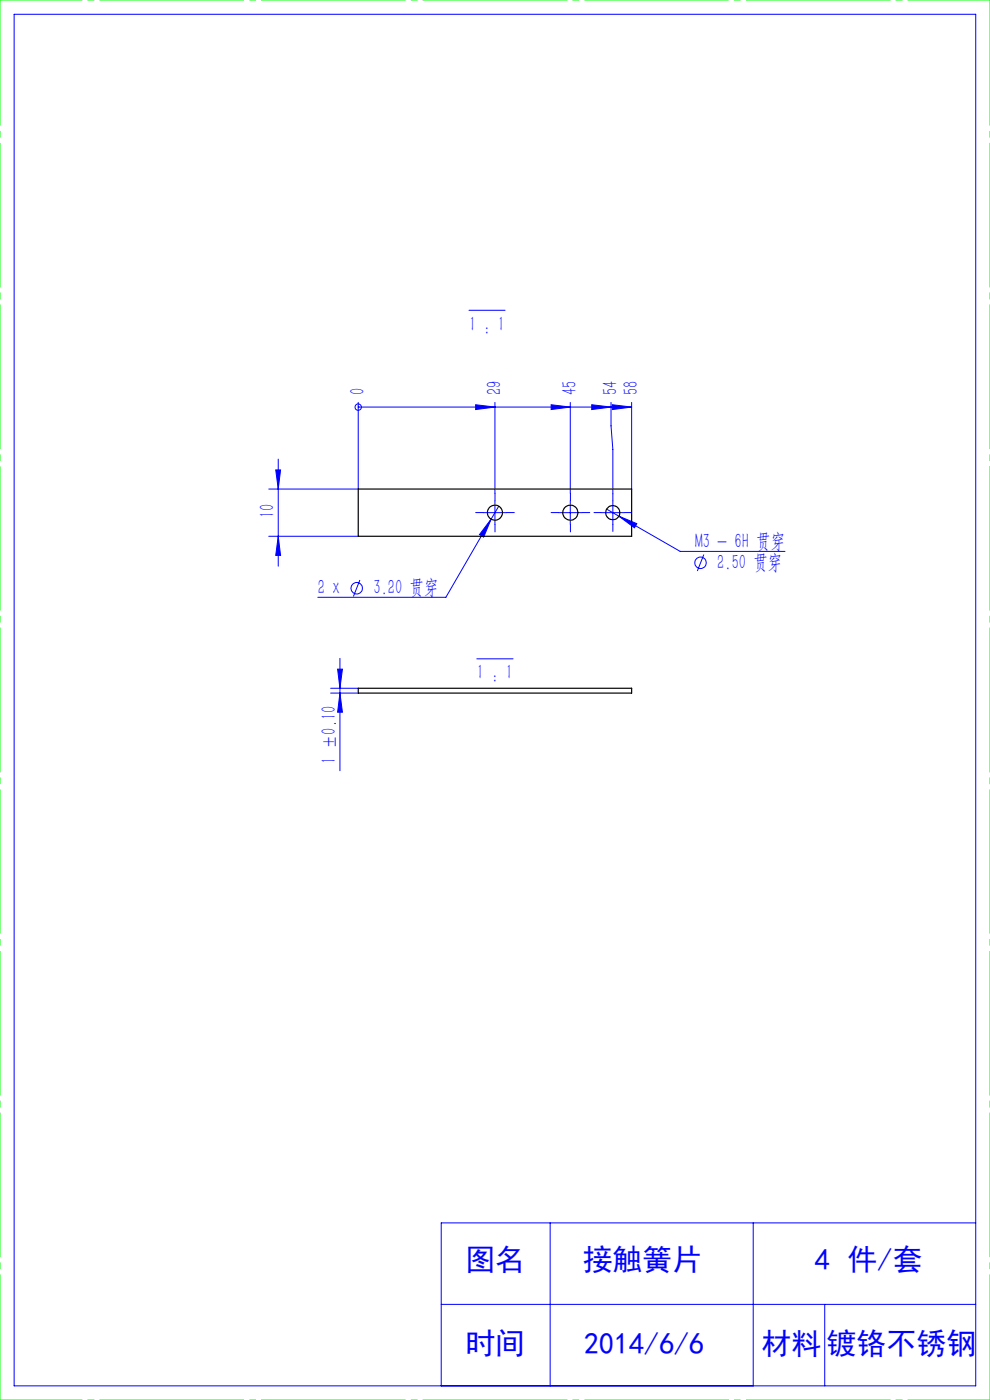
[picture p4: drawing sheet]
<svg xmlns="http://www.w3.org/2000/svg" width="210mm" height="297mm" viewBox="0 0 210 297" stroke-linecap="round" stroke-linejoin="round" font-family="sans-serif">
<g fill="none" stroke="#00f" stroke-width=".21">
<path d="M3 3h204v291h-204zM99.5 65.8h7.6M58.5 99.7h1l-.5 4zM59 97.4v22.7M76 86.4h.1M76 85.4v18.3h-19M76 86.4h58M100.9 85.9l4.1 .5-4.1 .5zM105 85.4v19.3M116.9 85.9l4.1 .5-4.1 .5zM121 85.4v19.3M125.5 85.9l4.1 .5-4.1 .5z"/>
<path d="M129.6 85.4v4.9l.4 5.1v9.4M129.9 85.9l4.1 .5-4.1 .5zM134 85.4v18.3M57 113.8h19M59 113.8l.5 4h-1zM102.5 108.8h5M104.2 110.1l-1.6 3.8-.9-.5zM104.2 110.1l-9.6 16.6h-27.2M105 106.3v5M105.8 107.4l-1.6 2.7M118.5 108.8h5M121 106.3v5"/>
<path d="M127.5 108.8h5M128.7 108l2.6 1.5M130 106.3v5M131.3 109.5l3.8 1.6-.5 .9zM131.3 109.5l13 7.5h22.2M149.3 117.6l-1.4 3.5M72.1 139.7v23.8M76.3 123l-1.3 3.5M101.1 139.8h7.7M70.1 147h5.9M70.1 146h5.9M71.6 142h1l-.5 4z"/>
<path d="M72.1 147l.5 4.1h-1zM116.7 259.4v34.6M159.8 259.4v34.6M207 259.4h-113.4v34.6M93.6 276.7h113.4M174.9 276.7v17.3"/>
<circle cx="76" cy="86.4" r=".68"/>
<circle cx="148.6" cy="119.4" r="1.21"/>
<circle cx="75.7" cy="124.8" r="1.2"/>
</g>
<path d="M102.5 108.7h-1.6M105 106.2v-1.6M105 111.2v1.6M107.5 108.7h1.6M118.5 108.7h-1.6M121 106.2v-1.6M121 111.2v1.6M123.5 108.7h1.6M127.5 108.7h-1.5M130 106.2v-1.5M130 111.2v1.5M132.5 108.7h1.5" fill="none" stroke="#00f" stroke-width=".21" stroke-dasharray="30.5 1.3 1.3 1.3"/>
<path d="M0 0h210M0 297h210" fill="none" stroke="#0f0" stroke-width=".21" stroke-dasharray="30.5 1.3 1.3 1.3" stroke-dashoffset="13.1"/>
<path d="M210 0v297M0 297v-297" fill="none" stroke="#0f0" stroke-width=".21" stroke-dasharray="30.5 1.3 1.3 1.3" stroke-dashoffset="3.9"/>
<g fill="#00f">
<path d="M100.9 85.9l4.1 .5-4.1 .5zM116.9 85.9l4.1 .5-4.1 .5zM125.5 85.9l4.1 .5-4.1 .5zM129.9 85.9l4.1 .5-4.1 .5z"/>
<path d="M131.3 109.5l3.3 2.5 .5-.9zM104.2 110.1l-2.5 3.3 .9 .5z"/>
<path d="M72.1 147l.5 4.1h-1zM71.6 142h1l-.5 4z"/>
<path d="M58.5 99.7h1l-.5 4zM59 113.8l.5 4h-1z"/>
</g>
<g fill="none" stroke="#000" stroke-width=".25">
<path d="M76 103.7h58v10.1h-58zM76 146h58v1h-58z"/>
<circle cx="105" cy="108.8" r="1.59"/>
<circle cx="121" cy="108.8" r="1.59"/>
<circle cx="130" cy="108.8" r="1.51"/>
</g>
<g font-size="6.3" fill="#00f">
<text x="98.7" y="269.5">图名</text>
<text x="123.6" y="269.5">接触簧片</text>
<text x="172.8" y="269.5">4 件/套</text>
<text x="98.7" y="287.3">时间</text>
<text x="123.9" y="287.3">2014/6/6</text>
<text x="161.5" y="287.3">材料</text>
<text x="175.3" y="287.3">镀铬不锈钢</text>
</g>
<g font-size="4.4" fill="#00f">
<text x="99.5" y="70.1">1 : 1</text>
<text x="77.3" y="83.8" transform="rotate(-90 77.3 83.8)">0</text>
<text x="106.3" y="83.8" transform="rotate(-90 106.3 83.8)">29</text>
<text x="122.3" y="83.8" transform="rotate(-90 122.3 83.8)">45</text>
<text x="130.9" y="83.8" transform="rotate(-90 130.9 83.8)">54</text>
<text x="135.3" y="83.8" transform="rotate(-90 135.3 83.8)">58</text>
<text x="58.2" y="109.9" transform="rotate(-90 58.2 109.9)">10</text>
<text x="147.4" y="116.2">M3 - 6H 贯穿</text>
<text x="152.1" y="120.7">2.50 贯穿</text>
<text x="67.4" y="126.1">2 x</text>
<text x="79.2" y="126.1">3.20 贯穿</text>
<text x="101.2" y="144.1">1 : 1</text>
<text x="71.3" y="162" transform="rotate(-90 71.3 162)">1 ±0.10</text>
</g>
</svg>
